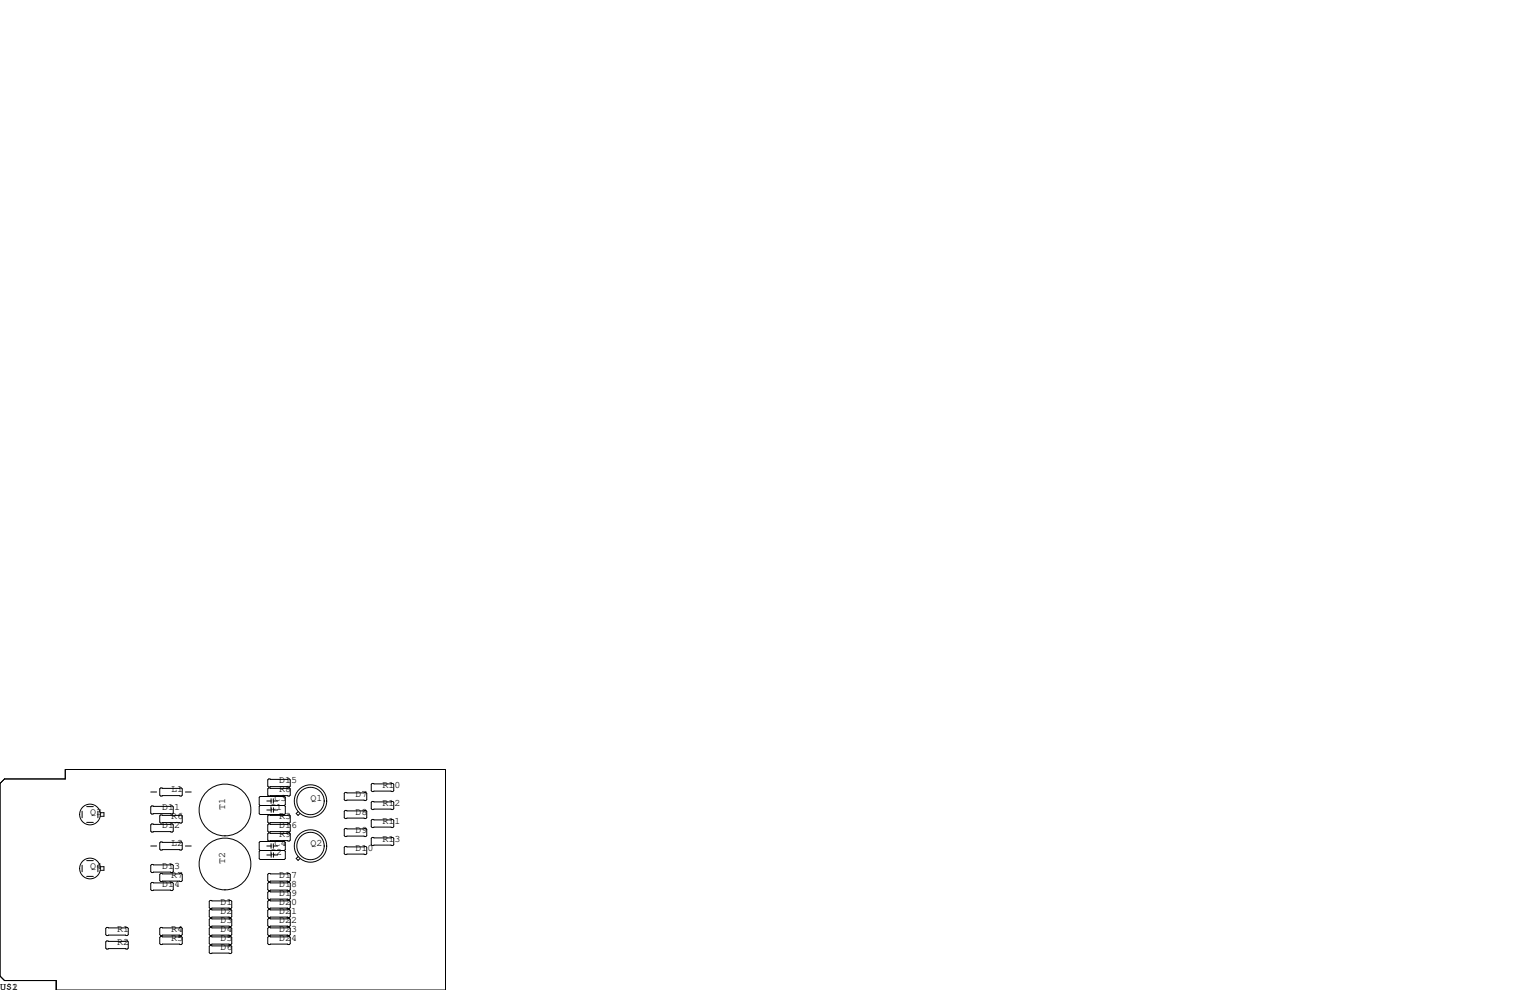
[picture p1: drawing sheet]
<svg xmlns="http://www.w3.org/2000/svg" width="432mm" height="279mm" viewBox="0 0 432 279" stroke-linecap="round" stroke-linejoin="round" font-family="sans-serif">
<g fill="none" stroke="#000" stroke-width=".28">
<path d="M75.8 219.8h5.9l.2 .3v1.8l-.2 .2h-5.9l-.2-.2v-1.8zM0 221.1l1.3-1.3h17.1v-2.6h107.3v62.2h-109.8v-2.7h-14.6l-1.3-1.2zM23.2 228.9v1.9M24.5 227.6h1.8M24.5 232.1h1.8M27.6 228.9v1.9M28.3 229.4h1v1h-1M42.5 223.5h1.7M42.5 238.8h1.7M42.8 227.5h5.8l.3 .2v1.8l-.3 .2h-5.8l-.3-.2v-1.8zM42.8 232.5h5.8l.3 .3v1.8l-.3 .2h-5.8l-.3-.2v-1.8zM45.3 230h5.9l.2 .3v1.7l-.2 .3h-5.9l-.2-.3v-1.7z"/>
<path d="M45.3 222.4h5.9l.2 .2v1.8l-.2 .3h-5.9l-.2-.3v-1.8zM45.3 237.6h5.9l.2 .3v1.7l-.2 .3h-5.9l-.2-.3v-1.7zM52.3 223.5h1.7M52.3 238.8h1.7M73.4 227.3l-.2-.2v-2.1l.2-.2h6.9l.2 .2v2.1l-.2 .2M73.4 227.3l-.2 .3v2l.2 .3h6.9l.2-.3v-2l-.2-.3M73.4 227.3h6.9M75.3 228.6h1.2M75.3 238.8h1.2M75.3 226.1h1.2M75.8 230h5.9l.2 .3v1.7l-.2 .3h-5.9l-.2-.3v-1.7zM75.8 232.5h5.9l.2 .3v1.8l-.2 .2h-5.9l-.2-.2v-1.8z"/>
<path d="M75.8 222.4h5.9l.2 .2v1.8l-.2 .3h-5.9l-.2-.3v-1.8zM75.8 235.1h5.9l.2 .2v1.8l-.2 .3h-5.9l-.2-.3v-1.8zM76.5 225.4v1.3M76.5 238.1v1.3M76.5 228v1.2M77.1 238.8h1.3M77.1 225.4v1.3M77.1 238.1v1.3M77.1 226.1h1.3M77.2 228.6h1.2M77.2 228v1.2M84.1 229.1l-.5 .5 .5 .5 .6-.5"/>
<path d="M97.4 223.6h5.9l.2 .3v1.8l-.2 .2h-5.9l-.2-.2v-1.8zM97.4 228.7h5.9l.2 .3v1.8l-.2 .2h-5.9l-.2-.2v-1.8zM97.4 233.8h5.9l.2 .3v1.7l-.2 .3h-5.9l-.2-.3v-1.7zM97.4 238.9h5.9l.2 .2v1.8l-.2 .3h-5.9l-.2-.3v-1.8zM105 221.1h5.9l.2 .3v1.7l-.2 .3h-5.9l-.2-.3v-1.7zM105 231.3h5.9l.2 .2v1.8l-.2 .3h-5.9l-.2-.3v-1.8zM105 236.3h5.9l.2 .3v1.8l-.2 .2h-5.9l-.2-.2v-1.8zM105 226.2h5.9l.2 .2v1.8l-.2 .3h-5.9l-.2-.3v-1.8zM23.2 244.2v1.8M24.5 247.3h1.8M24.5 242.9h1.8M27.6 244.2v1.8"/>
<path d="M28.3 244.6h1v1h-1M42.5 249.3l.3-.3h5.8l.3 .3v1.8l-.3 .2h-5.8l-.3-.2zM42.8 244h5.8l.3 .2v1.8l-.3 .3h-5.8l-.3-.3v-1.8zM45.1 246.8l.2-.3h5.9l.2 .3v1.7l-.2 .3h-5.9l-.2-.3zM59.1 254.4l.2-.3h5.9l.2 .3v1.8l-.2 .2h-5.9l-.2-.2zM59.1 256.9l.2-.2h5.9l.2 .2v1.8l-.2 .3h-5.9l-.2-.3zM59.1 259.5l.2-.3h5.9l.2 .3v1.7l-.2 .3h-5.9l-.2-.3zM73.4 240l-.2-.2v-2.1l.2-.2h6.9l.2 .2v2.1l-.2 .2M73.4 240l-.2 .3v2l.2 .3h6.9l.2-.3v-2l-.2-.3M73.4 240h6.9M75.3 241.3h1.2M75.6 254.4l.2-.3h5.9l.2 .3v1.8l-.2 .2h-5.9l-.2-.2z"/>
<path d="M75.6 256.9l.2-.2h5.9l.2 .2v1.8l-.2 .3h-5.9l-.2-.3zM75.6 259.5l.2-.3h5.9l.2 .3v1.7l-.2 .3h-5.9l-.2-.3zM75.6 249.3l.2-.3h5.9l.2 .3v1.8l-.2 .2h-5.9l-.2-.2zM75.6 246.8l.2-.3h5.9l.2 .3v1.7l-.2 .3h-5.9l-.2-.3zM75.6 251.8l.2-.2h5.9l.2 .2v1.8l-.2 .3h-5.9l-.2-.3zM76.5 240.7v1.2M77.2 240.7v1.2M77.2 241.3h1.2M84.1 241.8l-.5 .5 .5 .5 .6-.5M30.1 261.7h5.8l.3 .3v1.8l-.3 .2h-5.8l-.3-.2v-1.8zM30.1 265.6h5.8l.3 .2v1.8l-.3 .2h-5.8l-.3-.2v-1.8zM45.1 262l.2-.3h5.9l.2 .3v1.8l-.2 .2h-5.9l-.2-.2z"/>
<path d="M45.1 264.5l.2-.2h5.9l.2 .2v1.8l-.2 .3h-5.9l-.2-.3zM59.1 262l.2-.3h5.9l.2 .3v1.8l-.2 .2h-5.9l-.2-.2zM59.1 264.5l.2-.2h5.9l.2 .2v1.8l-.2 .3h-5.9l-.2-.3zM59.1 267.1l.2-.3h5.9l.2 .3v1.8l-.2 .2h-5.9l-.2-.2zM75.6 262l.2-.3h5.9l.2 .3v1.8l-.2 .2h-5.9l-.2-.2zM75.6 264.5l.2-.2h5.9l.2 .2v1.8l-.2 .3h-5.9l-.2-.3z"/>
<circle cx="25.4" cy="229.9" r="2.92"/>
<circle cx="63.5" cy="228.6" r="7.3"/>
<circle cx="87.6" cy="226.1" r="3.9"/>
<circle cx="87.6" cy="238.8" r="3.9"/>
<circle cx="87.6" cy="238.8" r="4.6"/>
<circle cx="87.6" cy="226.1" r="4.6"/>
<circle cx="25.4" cy="245.1" r="2.92"/>
<circle cx="63.5" cy="243.8" r="7.3"/>
</g>
<g font-size="2.8">
<text x="78.7" y="221">D15</text>
<text x="48.3" y="223.5">L1</text>
<text x="77.5" y="226.1">C3</text>
<text x="78.7" y="223.5">R8</text>
<text x="87.6" y="226.1">Q1</text>
<text x="100.3" y="224.8">D7</text>
<text x="107.9" y="222.2">R10</text>
<text x="107.9" y="227.3">R12</text>
<text x="25.4" y="229.9">Q3</text>
<text x="45.7" y="228.6">D11</text>
<text x="45.7" y="233.7">D12</text>
<text x="48.3" y="231.1">R6</text>
<text x="63.5" y="228.6" transform="rotate(-90 63.5 228.6)">T1</text>
<text x="76.2" y="228.6">C1</text>
<text x="78.7" y="233.7">D16</text>
<text x="78.7" y="231.1">R3</text>
<text x="100.3" y="229.9">D8</text>
<text x="107.9" y="232.4">R11</text>
<text x="48.3" y="238.8">L2</text>
<text x="77.5" y="238.8">C4</text>
<text x="78.7" y="236.2">R9</text>
<text x="87.6" y="238.8">Q2</text>
<text x="100.3" y="234.9">D9</text>
<text x="107.9" y="237.5">R13</text>
<text x="25.4" y="245.1">Q4</text>
<text x="45.7" y="245.1">D13</text>
<text x="63.5" y="243.8" transform="rotate(-90 63.5 243.8)">T2</text>
<text x="76.2" y="241.3">C2</text>
<text x="100.3" y="240">D10</text>
<text x="45.7" y="250.2">D14</text>
<text x="48.3" y="247.6">R7</text>
<text x="78.7" y="247.6">D17</text>
<text x="78.7" y="250.2">D18</text>
<text x="62.2" y="255.3">D1</text>
<text x="62.2" y="257.8">D2</text>
<text x="78.7" y="252.7">D19</text>
<text x="78.7" y="255.3">D20</text>
<text x="78.7" y="257.8">D21</text>
<text x="33" y="262.9">R1</text>
<text x="48.3" y="262.9">R4</text>
<text x="62.2" y="260.3">D3</text>
<text x="62.2" y="262.9">D4</text>
<text x="78.7" y="260.3">D22</text>
<text x="78.7" y="262.9">D23</text>
<text x="33" y="266.7">R2</text>
<text x="48.3" y="265.4">R5</text>
<text x="62.2" y="265.4">D5</text>
<text x="62.2" y="268">D6</text>
<text x="78.7" y="265.4">D24</text>
<text x="0" y="279.4">U$1</text>
<text x="3.4" y="279.4">2</text>
</g>
</svg>
